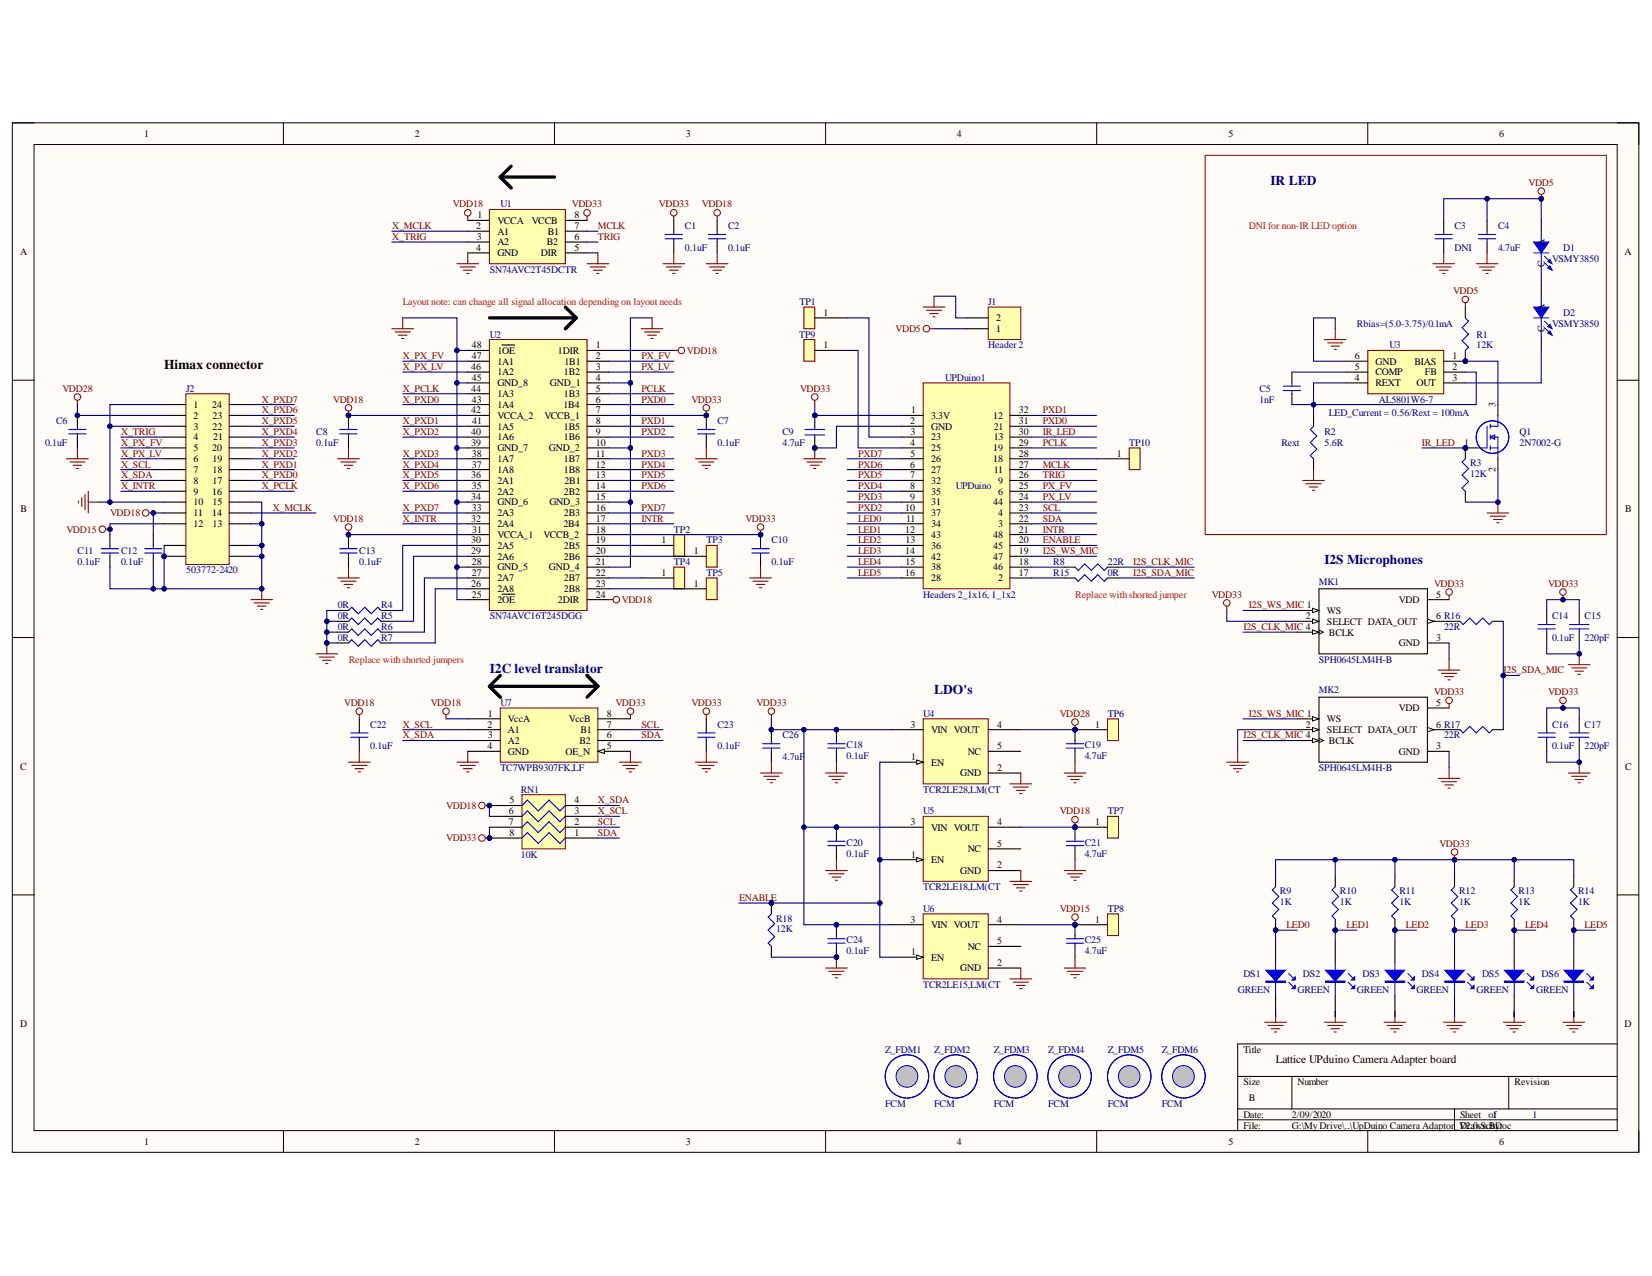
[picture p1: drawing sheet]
# Altium project UpDuino Camera Adaptor_V2.0.PrjPcb
1 sheet, 82 parts. Net scope: global (net labels, ports and power ports of the same name join across sheets).
Board file: UpDuino Camera Adaptor_V2.0.PcbDoc

## Sheet UpDuino Camera Adaptor_V2.0.SchDoc
size B; SheetNumber: 1; SheetTotal: 1

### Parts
C1  0.1uF  [C0603]
C2  0.1uF  [C0603]
C3  DNI  [C0603]
C4  4.7uF  [C0603]
C5  1nF  [C0603]
C6  0.1uF  [C0603]
C7  0.1uF  [C0603]
C8  0.1uF  [C0603]
C9  4.7uF  [C0603]
C10  0.1uF  [C0603]
C11  0.1uF  [C0603]
C12  0.1uF  [C0603]
C13  0.1uF  [C0603]
C14  0.1uF  [C0603]
C15  220pF  [C0603]
C16  0.1uF  [C0603]
C17  220pF  [C0603]
C18  0.1uF  [C0603]
C19  4.7uF  [C0603]
C20  0.1uF  [C0603]
C21  4.7uF  [C0603]
C22  0.1uF  [C0603]
C23  0.1uF  [C0603]
C24  0.1uF  [C0603]
C25  4.7uF  [C0603]
C26  4.7uF  [C0603]
D1  VSMY3850  [PLCC-2]
D2  VSMY3850  [PLCC-2]
DS1  GREEN  [LED_0603_12]
DS2  GREEN  [LED_0603_12]
DS3  GREEN  [LED_0603_12]
DS4  GREEN  [LED_0603_12]
DS5  GREEN  [LED_0603_12]
DS6  GREEN  [LED_0603_12]
J1  Header 2  [HDR1X2]
J2  503772-2420  [MOLEX-5037722410_MOLEX]
MK1  SPH0645LM4H-B  [*MIC_SPH0645LM4H-B]
MK2  SPH0645LM4H-B  [*MIC_SPH0645LM4H-B]
Q1  2N7002-G  [SOT23-3]
R1  12K  [R0603]
R2  5.6R  [R0603]
R3  12K  [R0603]
R4  0R  [SB_0603]
R5  0R  [SB_0603]
R6  0R  [SB_0603]
R7  0R  [SB_0603]
R8  22R  [R0603]
R9  1K  [R0603]
R10  1K  [R0603]
R11  1K  [R0603]
R12  1K  [R0603]
R13  1K  [R0603]
R14  1K  [R0603]
R15  0R  [SB_0603]
R16  22R  [R0603]
R17  22R  [R0603]
R18  12K  [R0603]
RN1  10K  [RN4(0402)]
TP1  TEST POINT  [TP_SMD_D1]  (value not drawn)
TP2  TEST POINT  [TP_SMD_D1]  (value not drawn)
TP3  TEST POINT  [TP_SMD_D1]  (value not drawn)
TP4  TEST POINT  [TP_SMD_D1]  (value not drawn)
TP5  TEST POINT  [TP_SMD_D1]  (value not drawn)
TP6  TEST POINT  [TP_SMD_D1]  (value not drawn)
TP7  TEST POINT  [TP_SMD_D1]  (value not drawn)
TP8  TEST POINT  [TP_SMD_D1]  (value not drawn)
TP9  TEST POINT  [TP_SMD_D1]  (value not drawn)
TP10  TEST POINT  [TP_SMD_D1]  (value not drawn)
U1  SN74AVC2T45DCTR  [MSOP-8(2.95x2.80)]
U2  SN74AVC16T245DGG  [TSSOP-48]
U3  AL5801W6-7  [SOT-23-6-(SSOT-6)]
U4  TCR2LE28,LM(CT  [SOT-553]
U5  TCR2LE18,LM(CT  [SOT-553]
U6  TCR2LE15,LM(CT  [SOT-553]
U7  TC7WPB9307FK,LF  [SSOP8-P-0.50A]
UPDuino1  Headers 2_1x16, 1_1x2  [UPDuino-SMD]
Z_FDM1  FCM  [FID100X250N]
Z_FDM2  FCM  [FID100X250N]
Z_FDM3  FCM  [FID100X250N]
Z_FDM4  FCM  [FID100X250N]
Z_FDM5  FCM  [FID100X250N]
Z_FDM6  FCM  [FID100X250N]

### Blocks framed on the sheet
IR LED: C3-C5 D1 D2 Q1 R1-R3 U3

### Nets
GND: C1.2 C2.2 C3.2 C4.2 C6.2 C7.2 C8.2 C9.1 C10.2 C11.2 C12.2 C13.2 C14.2 C15.2 C16.2 C17.2 C18.1 C19.1 C20.1 C21.1 C22.2 C23.2 C24.1 C25.1 C26.2 DS1.2 DS2.2 DS3.2 DS4.2 DS5.2 DS6.2 J1.2 J2.1 J2.3 J2.10 J2.13 J2.15 J2.GND1 J2.GND2 J2.GND3 J2.GND4 MK1.3(GND) MK2.2(SELECT) MK2.3(GND) Q1.2(S) R2.2 R3.1 R4.2 R5.2 R6.2 R7.2 R18.1 U1.4(GND) U1.5(DIR) U2.4(GND_1) U2.10(GND_2) U2.15(GND_3) U2.21(GND_4) U2.25(2~{OE}) U2.28(GND_5) U2.34(GND_6) U2.39(GND_7) U2.45(GND_8) U2.48(1~{OE}) U3.6(GND) U4.2(GND) U5.2(GND) U6.2(GND) U7.4(GND) U7.5(OE_N) UPDuino1.2(GND)
VDD5: C3.1 C4.1 D1.A J1.1 R1.2
VDD15: C11.1 C25.2 J2.12 TP8.1 U6.4(VOUT)
VDD18: C2.1 C8.1 C12.1 C13.1 C21.2 C22.1 J2.11 RN1.5 RN1.6 TP7.1 U1.1(VCCA) U2.1(1DIR) U2.24(2DIR) U2.31(VCCA_1) U2.42(VCCA_2) U5.4(VOUT) U7.1(VccA)
VDD28: C6.1 C19.2 J2.2 TP6.1 U4.4(VOUT)
VDD33: C1.1 C7.1 C9.2 C10.1 C14.1 C15.1 C16.1 C17.1 C18.2 C20.2 C23.1 C24.2 C26.1 MK1.2(SELECT) MK1.5(VDD) MK2.5(VDD) R9.2 R10.2 R11.2 R12.2 R13.2 R14.2 RN1.7 RN1.8 U1.8(VCCB) U2.7(VCCB_1) U2.18(VCCB_2) U4.3(VIN) U5.3(VIN) U6.3(VIN) U7.8(VccB) UPDuino1.1(3.3V)
ENABLE: R18.2 U4.1(EN) U5.1(EN) U6.1(EN) UPDuino1.20(45)
I2S_CLK_MIC: MK1.4(BCLK) MK2.4(BCLK) R8.1
I2S_SDA_MIC: R15.1 R16.1 R17.1
I2S_WS_MIC: MK1.1(WS) MK2.1(WS) UPDuino1.19(47)
INTR: U2.17(2B4) UPDuino1.21(48)
IR_LED: Q1.1(G) R3.2 UPDuino1.30(13)
LED0: DS1.1 R9.1 UPDuino1.11(34)
LED1: DS2.1 R10.1 UPDuino1.12(43)
LED2: DS3.1 R11.1 UPDuino1.13(36)
LED3: DS4.1 R12.1 UPDuino1.14(42)
LED4: DS5.1 R13.1 UPDuino1.15(38)
LED5: DS6.1 R14.1 UPDuino1.16(28)
MCLK: U1.7(B1) UPDuino1.27(11)
PCLK: U2.5(1B3) UPDuino1.29(19)
PX_FV: U2.2(1B1) UPDuino1.25(6)
PX_LV: U2.3(1B2) UPDuino1.24(44)
PXD0: U2.6(1B4) UPDuino1.31(21)
PXD1: U2.8(1B5) UPDuino1.32(12)
PXD2: U2.9(1B6) UPDuino1.10(37)
PXD3: U2.11(1B7) UPDuino1.9(31)
PXD4: U2.12(1B8) UPDuino1.8(35)
PXD5: U2.13(2B1) UPDuino1.7(32)
PXD6: U2.14(2B2) UPDuino1.6(27)
PXD7: U2.16(2B3) UPDuino1.5(26)
SCL: RN1.2 U7.7(B1) UPDuino1.23(4)
SDA: RN1.1 U7.6(B2) UPDuino1.22(3)
TRIG: U1.6(B2) UPDuino1.26(9)
X_INTR: J2.9 U2.32(2A4)
X_MCLK: J2.14 U1.2(A1)
X_PCLK: J2.16 U2.44(1A3)
X_PX_FV: J2.5 U2.47(1A1)
X_PX_LV: J2.6 U2.46(1A2)
X_PXD0: J2.17 U2.43(1A4)
X_PXD1: J2.18 U2.41(1A5)
X_PXD2: J2.19 U2.40(1A6)
X_PXD3: J2.20 U2.38(1A7)
X_PXD4: J2.21 U2.37(1A8)
X_PXD5: J2.22 U2.36(2A1)
X_PXD6: J2.23 U2.35(2A2)
X_PXD7: J2.24 U2.33(2A3)
X_SCL: J2.7 RN1.3 U7.2(A1)
X_SDA: J2.8 RN1.4 U7.3(A2)
X_TRIG: J2.4 U1.3(A2)
NetC5_1: C5.1 U3.5(COMP)
NetC5_2: C5.2 R2.1 U3.2(FB) U3.4(REXT)
NetD1_C: D1.C D2.A
NetD2_C: D2.C U3.3(OUT)
NetMK1_6: MK1.6(DATA_OUT) R16.2
NetMK2_6: MK2.6(DATA_OUT) R17.2
NetQ1_3: Q1.3(D) R1.1 U3.1(BIAS)
NetR4_1: R4.1 U2.30(2A5)
NetR5_1: R5.1 U2.29(2A6)
NetR6_1: R6.1 U2.27(2A7)
NetR7_1: R7.1 U2.26(2A8)
NetR8_2: R8.2 UPDuino1.18(46)
NetR15_2: R15.2 UPDuino1.17(2)
NetTP1_1: TP1.1 UPDuino1.3(23)
NetTP2_1: TP2.1 U2.19(2B5)
NetTP3_1: TP3.1 U2.20(2B6)
NetTP4_1: TP4.1 U2.22(2B7)
NetTP5_1: TP5.1 U2.23(2B8)
NetTP9_1: TP9.1 UPDuino1.4(25)
NetTP10_1: TP10.1 UPDuino1.28(18)

Not connected (* = marked no-connect by the designer): U4 5(NC); U5 5(NC); U6 5(NC); Z_FDM1 1; Z_FDM2 1; Z_FDM3 1; Z_FDM4 1; Z_FDM5 1; Z_FDM6 1

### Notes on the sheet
- DNI for non-IR LED option
- Layout note: can change all signal allocation depending on layout needs
- (near R1) Rbias=(5.0-3.75)/0.1mA
- (near J2) Himax connector
- (near Q1) LED_Current = 0.56/Rext = 100mA
- (near R2) Rext
- (near MK1) I2S Microphones
- (near R15) Replace with shorted jumper
- (near R7) Replace with shorted jumpers
- I2C level translator
- (near U4) LDO's
- Lattice UPduino Camera Adapter board
- 1
